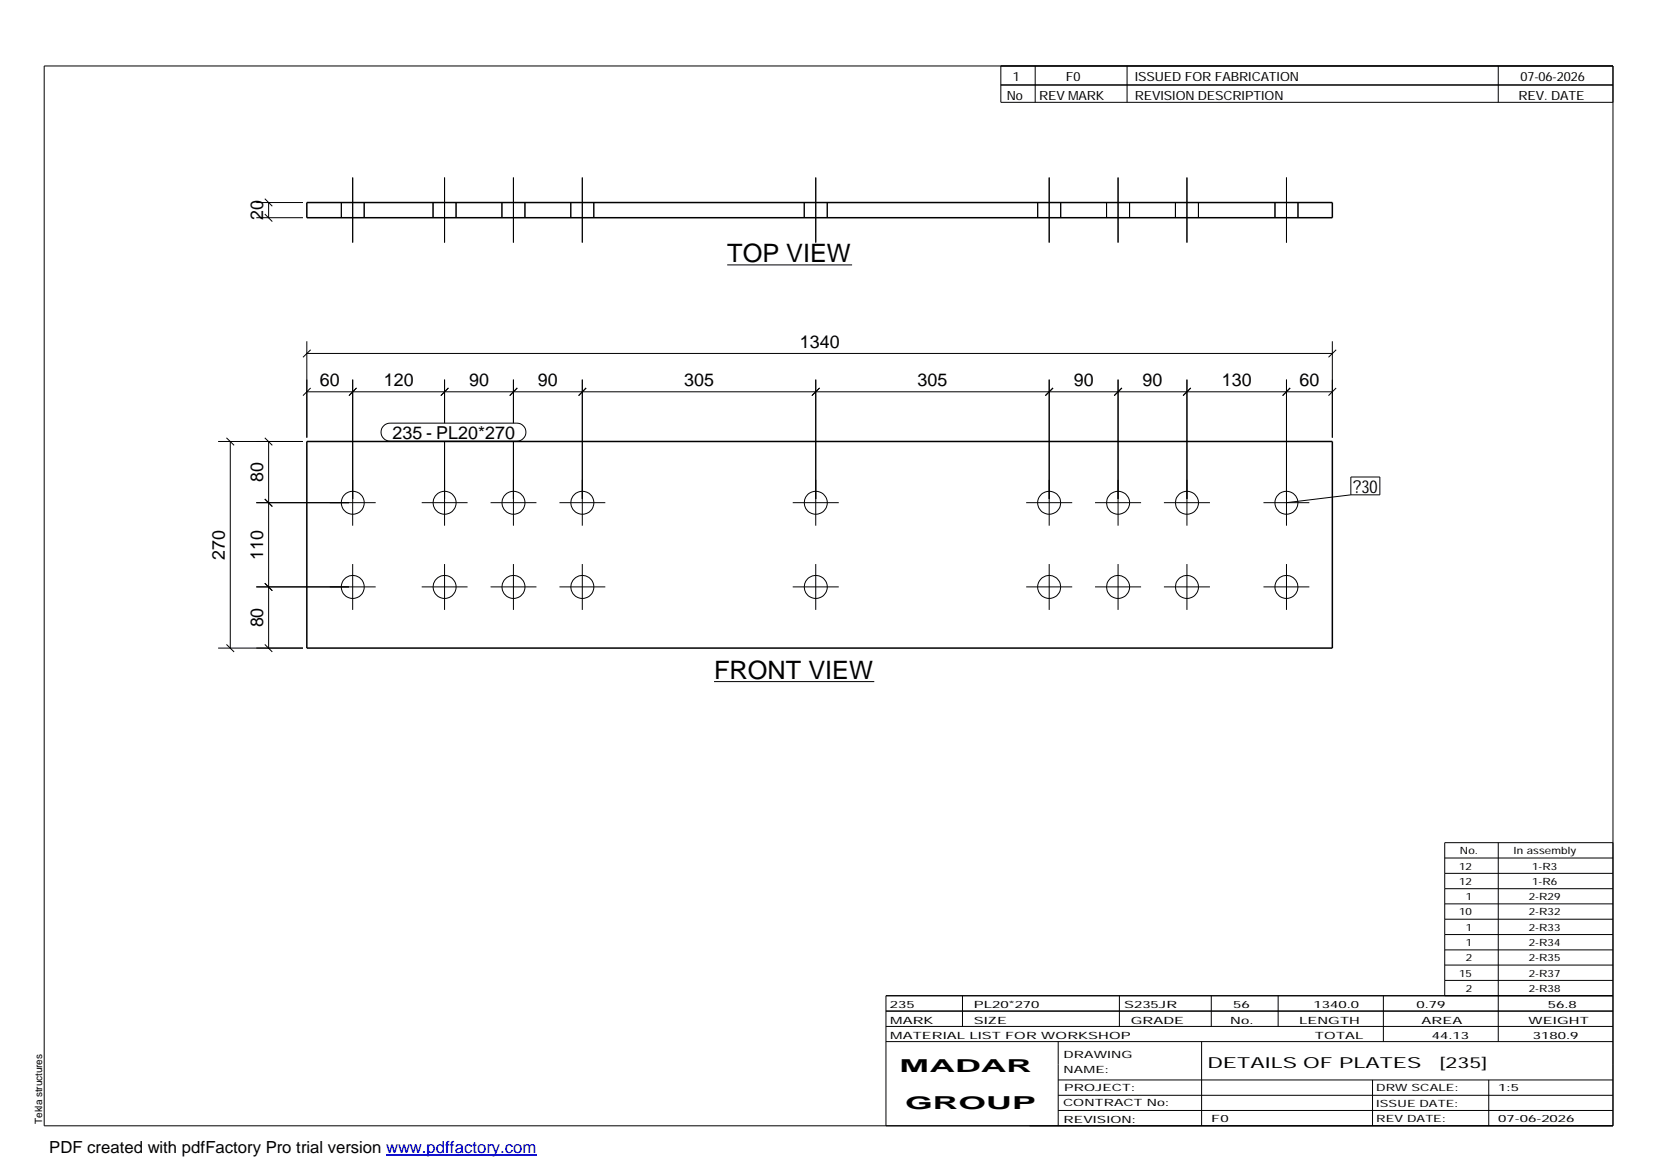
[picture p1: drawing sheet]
<svg xmlns="http://www.w3.org/2000/svg" width="420mm" height="297mm" viewBox="0 0 420 297" stroke-linecap="round" stroke-linejoin="round" font-family="sans-serif">
<g fill="none" stroke="#000" stroke-width=".25">
<path d="M11.2 16.7h398.3v269.1h-398.3zM254.1 16.7v9.3h155.4M262.8 16.7v9.3M286.1 16.7v9.3M380.4 16.7v9.3M254.1 21.6h155.4M65.1 55.3h11.8M65.1 51.4h11.8M67.2 54.3l1.9 1.9M67.2 50.4l1.9 2M68.2 51.4v3.9M86.7 51.4v3.9"/>
<path d="M89.5 45.1v16.5M92.5 51.4v3.9M109.9 51.4v3.9M112.9 45.1v16.5M115.8 51.4v3.9M127.4 51.4v3.9M130.3 45.1v16.5M133.3 51.4v3.9M144.9 51.4v3.9M147.8 45.1v16.5M150.7 51.4v3.9M204.2 51.4v3.9"/>
<path d="M207.1 45.1v16.5M210 51.4v3.9M263.4 51.4v3.9M266.4 45.1v16.5M269.3 51.4v3.9M280.9 51.4v3.9M283.8 45.1v16.5M286.8 51.4v3.9M298.4 51.4v3.9M301.3 45.1v16.5M304.2 51.4v3.9M323.7 51.4v3.9"/>
<path d="M326.6 45.1v16.5M329.5 51.4v3.9M184.6 67.3h31.7M77.9 89.7h260.3M77.9 86.6v24.5M77.9 99.5h260.3M78.9 88.8l-2 1.9M78.9 98.5l-2 1.9M89.5 96.4v37.1M90.5 98.5l-1.9 1.9M112.9 96.4v11M113.8 98.5l-1.9 1.9"/>
<path d="M130.3 96.4v11M131.3 98.5l-1.9 1.9M147.8 96.4v37.1M148.8 98.5l-1.9 1.9M207.1 96.4v37.1M208.1 98.5l-2 1.9M266.4 96.4v37.1M267.3 98.5l-1.9 1.9M283.8 96.4v37.1M284.8 98.5l-1.9 1.9M301.3 96.4v37.1M302.3 98.5l-1.9 1.9"/>
<path d="M326.6 96.4v37.1M327.5 98.5l-1.9 1.9M338.2 86.6v24.5M339.2 88.8l-1.9 1.9M339.2 98.5l-1.9 1.9M55.4 112.1h21.5M57.5 111.2l1.9 1.9M58.5 112.1v52.4M67.2 111.2l1.9 1.9M68.2 112.1v52.4M97.4 108.1l.8-.5 .8-.2h32.2a2.29 2.29 0 0 1 2.3 2.3 2.29 2.29 0 0 1-2.3 2.3h-32.2a2.27 2.27 0 0 1-2.1-1.4 2.27 2.27 0 0 1 .5-2.5zM112.9 112v21.5"/>
<path d="M130.3 112v21.5M65.1 127.6h30.3M67.2 126.7l1.9 1.9M107.1 127.6h11.6M124.5 127.6h11.7M142 127.6h11.7M201.3 127.6h11.6M260.5 127.6h11.7M278 127.6h11.7M295.5 127.6h11.7M320.8 127.6h11.6M342.9 121.1h7.4v4.5h-7.4z"/>
<path d="M342.9 125.6l-16.3 2M65.1 149h30.3M67.2 148.1l1.9 1.9M89.5 143.2v11.6M107.1 149h11.6M112.9 143.2v11.6M124.5 149h11.7M130.3 143.2v11.6M142 149h11.7M147.8 143.2v11.6M201.3 149h11.6M207.1 143.2v11.6"/>
<path d="M260.5 149h11.7M266.4 143.2v11.6M278 149h11.7M283.8 143.2v11.6M295.5 149h11.7M301.3 143.2v11.6M320.8 149h11.6M326.6 143.2v11.6M55.4 164.5h21.5M57.5 163.6l1.9 1.9M67.2 163.6l1.9 1.9M181.3 173h40.7"/>
<path d="M366.8 217.8h42.7M380.4 213.9v50.5M409.5 213.9h-42.7v38.9M366.8 221.7h42.7M366.8 225.6h42.7M366.8 229.5h42.7M366.8 233.4h42.7M366.8 237.3h42.7M224.9 256.7h184.6M244.3 252.8v7.8M284.2 252.8v7.8M307.5 252.8v7.8"/>
<path d="M324.5 252.8v7.8M351.2 252.8v11.6M366.8 241.2h42.7M366.8 245h42.7M366.8 248.9h42.7M409.5 252.8h-184.6v33M224.9 264.4h184.6M224.9 260.6h184.6M268.6 264.4v21.4M268.6 274.2h140.9M268.6 278.1h140.9M305.1 264.4v21.4"/>
<path d="M348.4 274.2v11.6M378 274.2v11.6M268.6 281.9h140.9"/>
<circle cx="89.6" cy="127.6" r="2.91"/>
<circle cx="112.9" cy="127.6" r="2.92"/>
<circle cx="130.4" cy="127.6" r="2.93"/>
<circle cx="147.8" cy="127.6" r="2.93"/>
<circle cx="207.1" cy="127.6" r="2.92"/>
<circle cx="266.4" cy="127.6" r="2.91"/>
<circle cx="283.8" cy="127.6" r="2.91"/>
<circle cx="301.3" cy="127.6" r="2.92"/>
<circle cx="326.6" cy="127.6" r="2.91"/>
<circle cx="89.6" cy="149" r="2.91"/>
<circle cx="112.9" cy="149" r="2.92"/>
<circle cx="130.3" cy="149" r="2.93"/>
<circle cx="147.8" cy="149" r="2.93"/>
<circle cx="207.1" cy="149" r="2.92"/>
<circle cx="266.4" cy="149" r="2.91"/>
<circle cx="283.8" cy="149" r="2.91"/>
<circle cx="301.3" cy="149" r="2.92"/>
<circle cx="326.6" cy="149" r="2.91"/>
</g>
<path d="M77.9 51.4h260.3v3.9h-260.3zM77.9 112.1h260.3v52.4h-260.3z" fill="none" stroke="#000" stroke-width=".38"/>
<path d="M98 293.3h38.2" fill="none" stroke="#00f" stroke-width=".3"/>
<g font-size="6.4">
<text x="184.6" y="66.5">TOP VIEW</text>
<text x="181.3" y="172.3">FRONT VIEW</text>
</g>
<g font-size="4.5">
<text x="66.8" y="55.9" transform="rotate(-90 66.8 55.9)">20</text>
<text x="203" y="88.3">1340</text>
<text x="81.2" y="98.1">60</text>
<text x="97.4" y="98.1">120</text>
<text x="119.1" y="98.1">90</text>
<text x="136.6" y="98.1">90</text>
<text x="173.7" y="98.1">305</text>
<text x="233" y="98.1">305</text>
<text x="272.6" y="98.1">90</text>
<text x="290.1" y="98.1">90</text>
<text x="310.2" y="98.1">130</text>
<text x="329.9" y="98.1">60</text>
<text x="99.6" y="111.4">235 - PL20*270</text>
<text x="66.8" y="122.4" transform="rotate(-90 66.8 122.4)">80</text>
<text x="343.5" y="125.1">?30</text>
<text x="57.1" y="142.1" transform="rotate(-90 57.1 142.1)">270</text>
<text x="66.8" y="142.1" transform="rotate(-90 66.8 142.1)">110</text>
<text x="66.8" y="159.3" transform="rotate(-90 66.8 159.3)">80</text>
<text x="228.4" y="272.3">MADAR</text>
<text x="229.8" y="281.6">GROUP</text>
</g>
<text font-size="4.2" x="12.5" y="292.7">PDF created with pdfFactory Pro trial version www.pdffactory.com</text>
<g font-size="3.9">
<text x="306.5" y="271.3">DETAILS OF PLATES</text>
<text x="365.4" y="271.3">[235]</text>
</g>
<g font-size="3.2">
<text x="257.1" y="20.5">1</text>
<text x="270.6" y="20.5">F0</text>
<text x="288.1" y="20.5">ISSUED FOR FABRICATION</text>
<text x="386" y="20.5">07-06-2026</text>
<text x="255.6" y="25.5">No</text>
<text x="263.8" y="25.5">REV MARK</text>
<text x="288.1" y="25.5">REVISION DESCRIPTION</text>
<text x="385.5" y="25.5">REV. DATE</text>
</g>
<g font-size="2.5">
<text x="370.4" y="220.8">12</text>
<text x="370.6" y="216.9">No.</text>
<text x="384.3" y="216.9">In assembly</text>
<text x="389" y="220.8">1-R3</text>
<text x="370.4" y="224.6">12</text>
<text x="389" y="224.6">1-R6</text>
<text x="370.4" y="232.4">10</text>
<text x="372.1" y="228.5">1</text>
<text x="388.1" y="228.5">2-R29</text>
<text x="388.1" y="232.4">2-R32</text>
<text x="372.1" y="236.3">1</text>
<text x="388.1" y="236.3">2-R33</text>
<text x="372.1" y="240.2">1</text>
<text x="372.1" y="244.1">2</text>
<text x="388.1" y="240.2">2-R34</text>
<text x="388.1" y="244.1">2-R35</text>
<text x="370.4" y="247.9">15</text>
<text x="372.1" y="251.8">2</text>
<text x="388.1" y="247.9">2-R37</text>
<text x="388.1" y="251.8">2-R38</text>
<text x="225.9" y="255.9">235</text>
<text x="247.3" y="255.9">PL20*270</text>
<text x="285.4" y="255.9">S235JR</text>
<text x="313.1" y="255.9">56</text>
<text x="333.5" y="255.9">1340.0</text>
<text x="359.6" y="255.9">0.79</text>
<text x="392.9" y="255.9">56.8</text>
<text x="226" y="263.7">MATERIAL LIST FOR WORKSHOP</text>
<text x="226" y="259.9">MARK</text>
<text x="247.2" y="259.9">SIZE</text>
<text x="287.1" y="259.9">GRADE</text>
<text x="312.3" y="259.9">No.</text>
<text x="329.8" y="259.9">LENGTH</text>
<text x="333.8" y="263.7">TOTAL</text>
<text x="360.9" y="259.9">AREA</text>
<text x="363.5" y="263.7">44.13</text>
<text x="388.1" y="259.9">WEIGHT</text>
<text x="389.2" y="263.7">3180.9</text>
<text x="270" y="268.5">DRAWING</text>
<text x="270" y="272.5">NAME:</text>
<text x="269.9" y="280.9">CONTRACT No:</text>
<text x="270.2" y="277">PROJECT:</text>
<text x="349.4" y="277.1">DRW SCALE:</text>
<text x="349.4" y="281">ISSUE DATE:</text>
<text x="380.4" y="277.1">1:5</text>
<text x="10.7" y="285.4" transform="rotate(-90 10.7 285.4)">Tekla structures</text>
<text x="270" y="285">REVISION:</text>
<text x="307.5" y="284.8">F0</text>
<text x="349.4" y="284.8">REV DATE:</text>
<text x="380.4" y="284.8">07-06-2026</text>
</g>
</svg>
